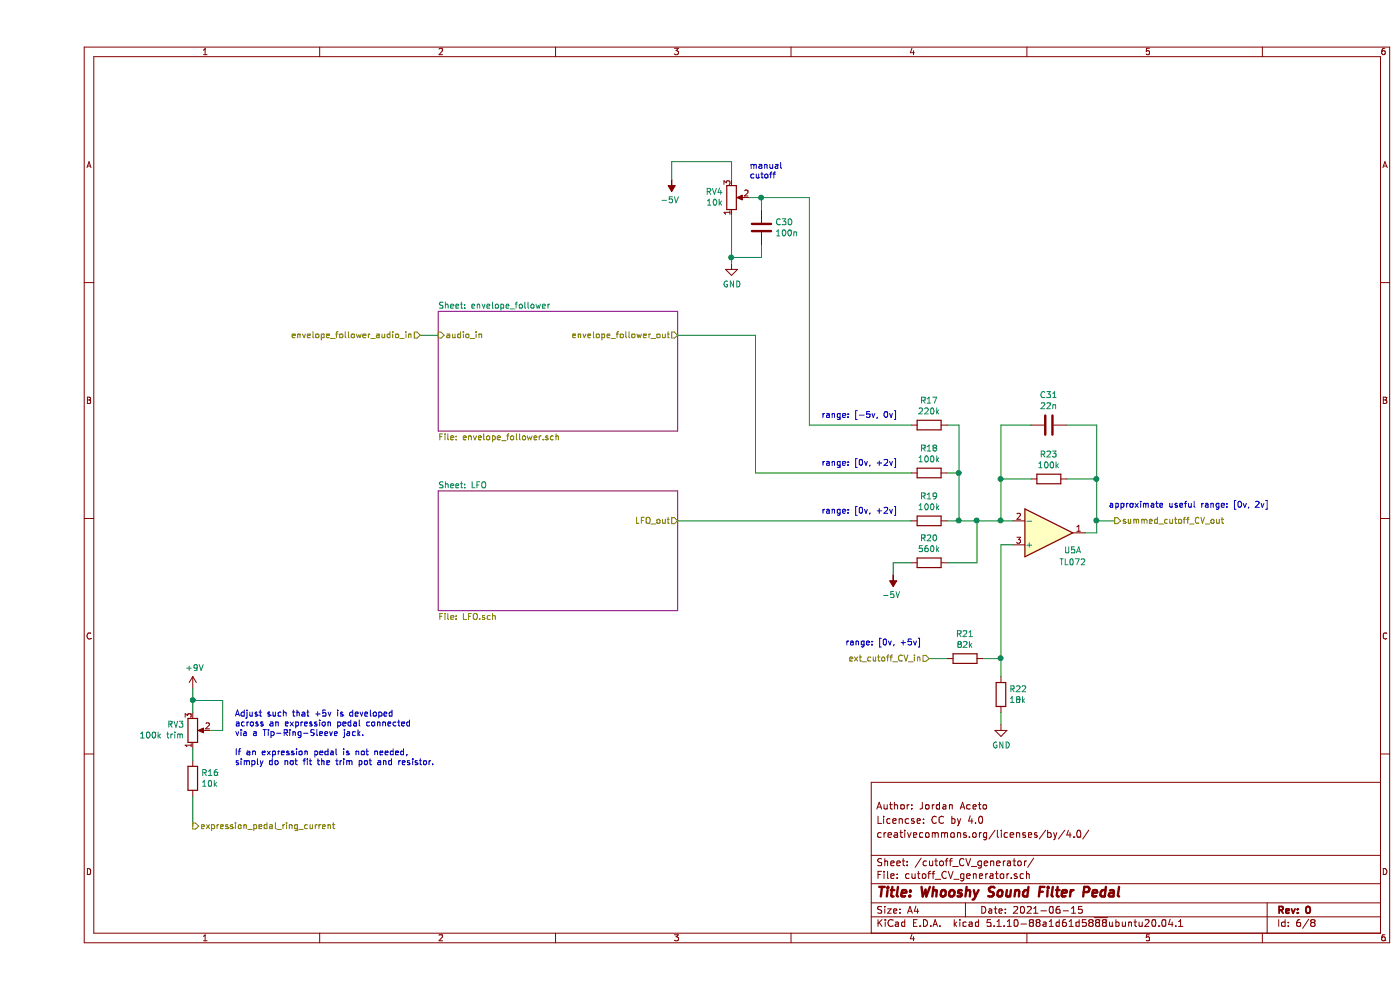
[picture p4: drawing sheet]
EESchema Schematic File Version 4
EELAYER 30 0
EELAYER END
$Descr A4 11693 8268
encoding utf-8
Sheet 6 8
Title "Whooshy Sound Filter Pedal"
Date "2021-06-15"
Rev "0"
Comp ""
Comment1 "creativecommons.org/licenses/by/4.0/"
Comment2 "Licencse: CC by 4.0"
Comment3 "Author: Jordan Aceto"
Comment4 ""
$EndDescr
$Comp
L power:-5V #PWR043
U 1 1
P 7150 4800
F 0 "#PWR043" H 7150 4900 50  0001 C CNN
F 1 "-5V" H 7165 4973 50  0000 C CNN
F 2 "" H 7150 4800 50  0001 C CNN
F 3 "" H 7150 4800 50  0001 C CNN
	1    7150 4800
	-1   0    0    1   
$EndComp
$Comp
L power:-5V #PWR041
U 1 1
P 5300 1500
F 0 "#PWR041" H 5300 1600 50  0001 C CNN
F 1 "-5V" H 5315 1673 50  0000 C CNN
F 2 "" H 5300 1500 50  0001 C CNN
F 3 "" H 5300 1500 50  0001 C CNN
	1    5300 1500
	-1   0    0    1   
$EndComp
Text Notes 6550 3500 0    50   ~ 0
range: [-5v, 0v]
Text Notes 6550 3900 0    50   ~ 0
range: [0v, +2v]
Text Notes 6550 4300 0    50   ~ 0
range: [0v, +2v]
Text Notes 6750 5400 0    50   ~ 0
range: [0v, +5v]
Text Notes 8950 4250 0    50   ~ 0
approximate useful range: [0v, 2v]
Wire Wire Line
	7150 4700 7300 4700
Wire Wire Line
	7150 4800 7150 4700
Wire Wire Line
	7850 4350 8050 4350
Connection ~ 7850 4350
Wire Wire Line
	7850 4700 7850 4350
Wire Wire Line
	7600 4700 7850 4700
$Comp
L Device:R R20
U 1 1
P 7450 4700
F 0 "R20" V 7243 4700 50  0000 C CNN
F 1 "560k" V 7334 4700 50  0000 C CNN
F 2 "Resistor_SMD:R_0805_2012Metric" V 7380 4700 50  0001 C CNN
F 3 "~" H 7450 4700 50  0001 C CNN
	1    7450 4700
	0    1    1    0   
$EndComp
Wire Wire Line
	8050 6050 8050 5950
$Comp
L power:GND #PWR044
U 1 1
P 8050 6050
F 0 "#PWR044" H 8050 5800 50  0001 C CNN
F 1 "GND" H 8055 5877 50  0000 C CNN
F 2 "" H 8050 6050 50  0001 C CNN
F 3 "" H 8050 6050 50  0001 C CNN
	1    8050 6050
	1    0    0    -1  
$EndComp
Connection ~ 8050 5500
Wire Wire Line
	8050 5500 8050 4550
Wire Wire Line
	7450 5500 7600 5500
Wire Wire Line
	8050 5500 7900 5500
Wire Wire Line
	8050 5650 8050 5500
$Comp
L Device:R R22
U 1 1
P 8050 5800
F 0 "R22" H 8120 5846 50  0000 L CNN
F 1 "18k" H 8120 5755 50  0000 L CNN
F 2 "Resistor_SMD:R_0805_2012Metric" V 7980 5800 50  0001 C CNN
F 3 "~" H 8050 5800 50  0001 C CNN
	1    8050 5800
	1    0    0    -1  
$EndComp
$Comp
L Device:R R21
U 1 1
P 7750 5500
F 0 "R21" V 7543 5500 50  0000 C CNN
F 1 "82k" V 7634 5500 50  0000 C CNN
F 2 "Resistor_SMD:R_0805_2012Metric" V 7680 5500 50  0001 C CNN
F 3 "~" H 7750 5500 50  0001 C CNN
	1    7750 5500
	0    1    1    0   
$EndComp
Wire Wire Line
	5800 1350 5800 1500
Wire Wire Line
	5300 1350 5800 1350
Wire Wire Line
	5300 1500 5300 1350
Wire Wire Line
	8850 4350 8850 4000
Connection ~ 8850 4350
Wire Wire Line
	9000 4350 8850 4350
$Comp
L Amplifier_Operational:TL072 U5
U 1 1
P 8450 4450
F 0 "U5" H 8650 4600 50  0000 C CNN
F 1 "TL072" H 8650 4700 50  0000 C CNN
F 2 "Package_SO:SOIC-8_3.9x4.9mm_P1.27mm" H 8450 4450 50  0001 C CNN
F 3 "http://www.ti.com/lit/ds/symlink/tl071.pdf" H 8450 4450 50  0001 C CNN
	1    8450 4450
	1    0    0    1   
$EndComp
Text Notes 5950 1500 0    50   ~ 0
manual\ncutoff
Wire Wire Line
	7300 4350 5350 4350
Connection ~ 6050 1650
Wire Wire Line
	6450 3550 7300 3550
Wire Wire Line
	6450 1650 6450 3550
Wire Wire Line
	6050 1650 6450 1650
Wire Wire Line
	5800 2150 5800 1800
Connection ~ 5800 2150
Wire Wire Line
	6050 2150 5800 2150
Wire Wire Line
	6050 2050 6050 2150
Wire Wire Line
	5800 2200 5800 2150
Wire Wire Line
	6050 1650 5950 1650
Wire Wire Line
	6050 1750 6050 1650
$Comp
L Device:C C30
U 1 1
P 6050 1900
F 0 "C30" H 6165 1946 50  0000 L CNN
F 1 "100n" H 6165 1855 50  0000 L CNN
F 2 "Capacitor_SMD:C_0805_2012Metric" H 6088 1750 50  0001 C CNN
F 3 "~" H 6050 1900 50  0001 C CNN
	1    6050 1900
	1    0    0    -1  
$EndComp
$Comp
L power:GND #PWR042
U 1 1
P 5800 2200
F 0 "#PWR042" H 5800 1950 50  0001 C CNN
F 1 "GND" H 5805 2027 50  0000 C CNN
F 2 "" H 5800 2200 50  0001 C CNN
F 3 "" H 5800 2200 50  0001 C CNN
	1    5800 2200
	1    0    0    -1  
$EndComp
$Comp
L Device:R_POT RV4
U 1 1
P 5800 1650
F 0 "RV4" H 5730 1604 50  0000 R CNN
F 1 "10k" H 5730 1695 50  0000 R CNN
F 2 "Potentiometer_THT:Potentiometer_Alpha_RD901F-40-00D_Single_Vertical" H 5800 1650 50  0001 C CNN
F 3 "~" H 5800 1650 50  0001 C CNN
	1    5800 1650
	1    0    0    1   
$EndComp
Wire Wire Line
	7700 3550 7700 3950
Wire Wire Line
	7600 3550 7700 3550
$Comp
L Device:R R17
U 1 1
P 7450 3550
F 0 "R17" V 7243 3550 50  0000 C CNN
F 1 "220k" V 7334 3550 50  0000 C CNN
F 2 "Resistor_SMD:R_0805_2012Metric" V 7380 3550 50  0001 C CNN
F 3 "~" H 7450 3550 50  0001 C CNN
	1    7450 3550
	0    1    1    0   
$EndComp
Wire Wire Line
	6000 2800 6000 3950
Wire Wire Line
	6000 2800 5350 2800
Wire Wire Line
	6000 3950 7300 3950
Wire Wire Line
	8050 4550 8150 4550
Connection ~ 8050 4350
Connection ~ 7700 4350
Wire Wire Line
	7700 4350 7850 4350
Wire Wire Line
	7700 3950 7700 4350
Connection ~ 7700 3950
Wire Wire Line
	7600 3950 7700 3950
Wire Wire Line
	7700 4350 7600 4350
Connection ~ 8050 4000
Wire Wire Line
	8050 3550 8050 4000
Wire Wire Line
	8300 3550 8050 3550
Connection ~ 8850 4000
Wire Wire Line
	8850 3550 8850 4000
Wire Wire Line
	8600 3550 8850 3550
Wire Wire Line
	8850 4000 8600 4000
Wire Wire Line
	8850 4450 8850 4350
Wire Wire Line
	8750 4450 8850 4450
Wire Wire Line
	8050 4000 8300 4000
Wire Wire Line
	8050 4350 8050 4000
Wire Wire Line
	8150 4350 8050 4350
$Comp
L Device:C C31
U 1 1
P 8450 3550
F 0 "C31" V 8198 3550 50  0000 C CNN
F 1 "22n" V 8289 3550 50  0000 C CNN
F 2 "Capacitor_SMD:C_0805_2012Metric" H 8488 3400 50  0001 C CNN
F 3 "~" H 8450 3550 50  0001 C CNN
	1    8450 3550
	0    1    1    0   
$EndComp
$Comp
L Device:R R18
U 1 1
P 7450 3950
F 0 "R18" V 7243 3950 50  0000 C CNN
F 1 "100k" V 7334 3950 50  0000 C CNN
F 2 "Resistor_SMD:R_0805_2012Metric" V 7380 3950 50  0001 C CNN
F 3 "~" H 7450 3950 50  0001 C CNN
	1    7450 3950
	0    1    1    0   
$EndComp
$Comp
L Device:R R19
U 1 1
P 7450 4350
F 0 "R19" V 7243 4350 50  0000 C CNN
F 1 "100k" V 7334 4350 50  0000 C CNN
F 2 "Resistor_SMD:R_0805_2012Metric" V 7380 4350 50  0001 C CNN
F 3 "~" H 7450 4350 50  0001 C CNN
	1    7450 4350
	0    1    1    0   
$EndComp
$Comp
L Device:R R23
U 1 1
P 8450 4000
F 0 "R23" V 8243 4000 50  0000 C CNN
F 1 "100k" V 8334 4000 50  0000 C CNN
F 2 "Resistor_SMD:R_0805_2012Metric" V 8380 4000 50  0001 C CNN
F 3 "~" H 8450 4000 50  0001 C CNN
	1    8450 4000
	0    1    1    0   
$EndComp
Wire Wire Line
	3200 2800 3350 2800
$Sheet
S 3350 4100 2000 1000
U 60CBD033
F0 "LFO" 50
F1 "LFO.sch" 50
F2 "LFO_out" O R 5350 4350 50 
$EndSheet
Text HLabel 7450 5500 0    50   Input ~ 0
ext_cutoff_CV_in
Text HLabel 3200 2800 0    50   Input ~ 0
envelope_follower_audio_in
$Sheet
S 3350 2600 2000 1000
U 60CA7C25
F0 "envelope_follower" 50
F1 "envelope_follower.sch" 50
F2 "audio_in" I L 3350 2800 50 
F3 "envelope_follower_out" O R 5350 2800 50 
$EndSheet
Text HLabel 9000 4350 2    50   Output ~ 0
summed_cutoff_CV_out
Text Notes 1650 6400 0    50   ~ 0
Adjust such that +5v is developed\nacross an expression pedal connected\nvia a Tip-Ring-Sleeve jack.\n\nIf an expression pedal is not needed, \nsimply do not fit the trim pot and resistor.
Wire Wire Line
	1300 6900 1300 6650
Connection ~ 1300 5850
Wire Wire Line
	1300 5750 1300 5850
$Comp
L power:+9V #PWR?
U 1 1
P 1300 5750
AR Path="/6132E4EE" Ref="#PWR?"  Part="1" 
AR Path="/60C8BB05/6132E4EE" Ref="#PWR040"  Part="1" 
F 0 "#PWR040" H 1300 5600 50  0001 C CNN
F 1 "+9V" H 1315 5923 50  0000 C CNN
F 2 "" H 1300 5750 50  0001 C CNN
F 3 "" H 1300 5750 50  0001 C CNN
	1    1300 5750
	1    0    0    -1  
$EndComp
Wire Wire Line
	1300 5850 1300 5950
Wire Wire Line
	1550 5850 1300 5850
Wire Wire Line
	1550 6100 1550 5850
Wire Wire Line
	1450 6100 1550 6100
Wire Wire Line
	1300 6250 1300 6350
$Comp
L Device:R R?
U 1 1
P 1300 6500
AR Path="/6132E4E3" Ref="R?"  Part="1" 
AR Path="/60C8BB05/6132E4E3" Ref="R16"  Part="1" 
F 0 "R16" H 1370 6546 50  0000 L CNN
F 1 "10k" H 1370 6455 50  0000 L CNN
F 2 "Resistor_SMD:R_0805_2012Metric" V 1230 6500 50  0001 C CNN
F 3 "~" H 1300 6500 50  0001 C CNN
	1    1300 6500
	1    0    0    -1  
$EndComp
$Comp
L Device:R_POT RV?
U 1 1
P 1300 6100
AR Path="/6132E4DD" Ref="RV?"  Part="1" 
AR Path="/60C8BB05/6132E4DD" Ref="RV3"  Part="1" 
F 0 "RV3" H 1231 6054 50  0000 R CNN
F 1 "100k trim" H 1231 6145 50  0000 R CNN
F 2 "Potentiometer_THT:Potentiometer_Bourns_3296W_Vertical" H 1300 6100 50  0001 C CNN
F 3 "~" H 1300 6100 50  0001 C CNN
	1    1300 6100
	1    0    0    1   
$EndComp
Text HLabel 1300 6900 2    50   Output ~ 0
expression_pedal_ring_current
$EndSCHEMATC
